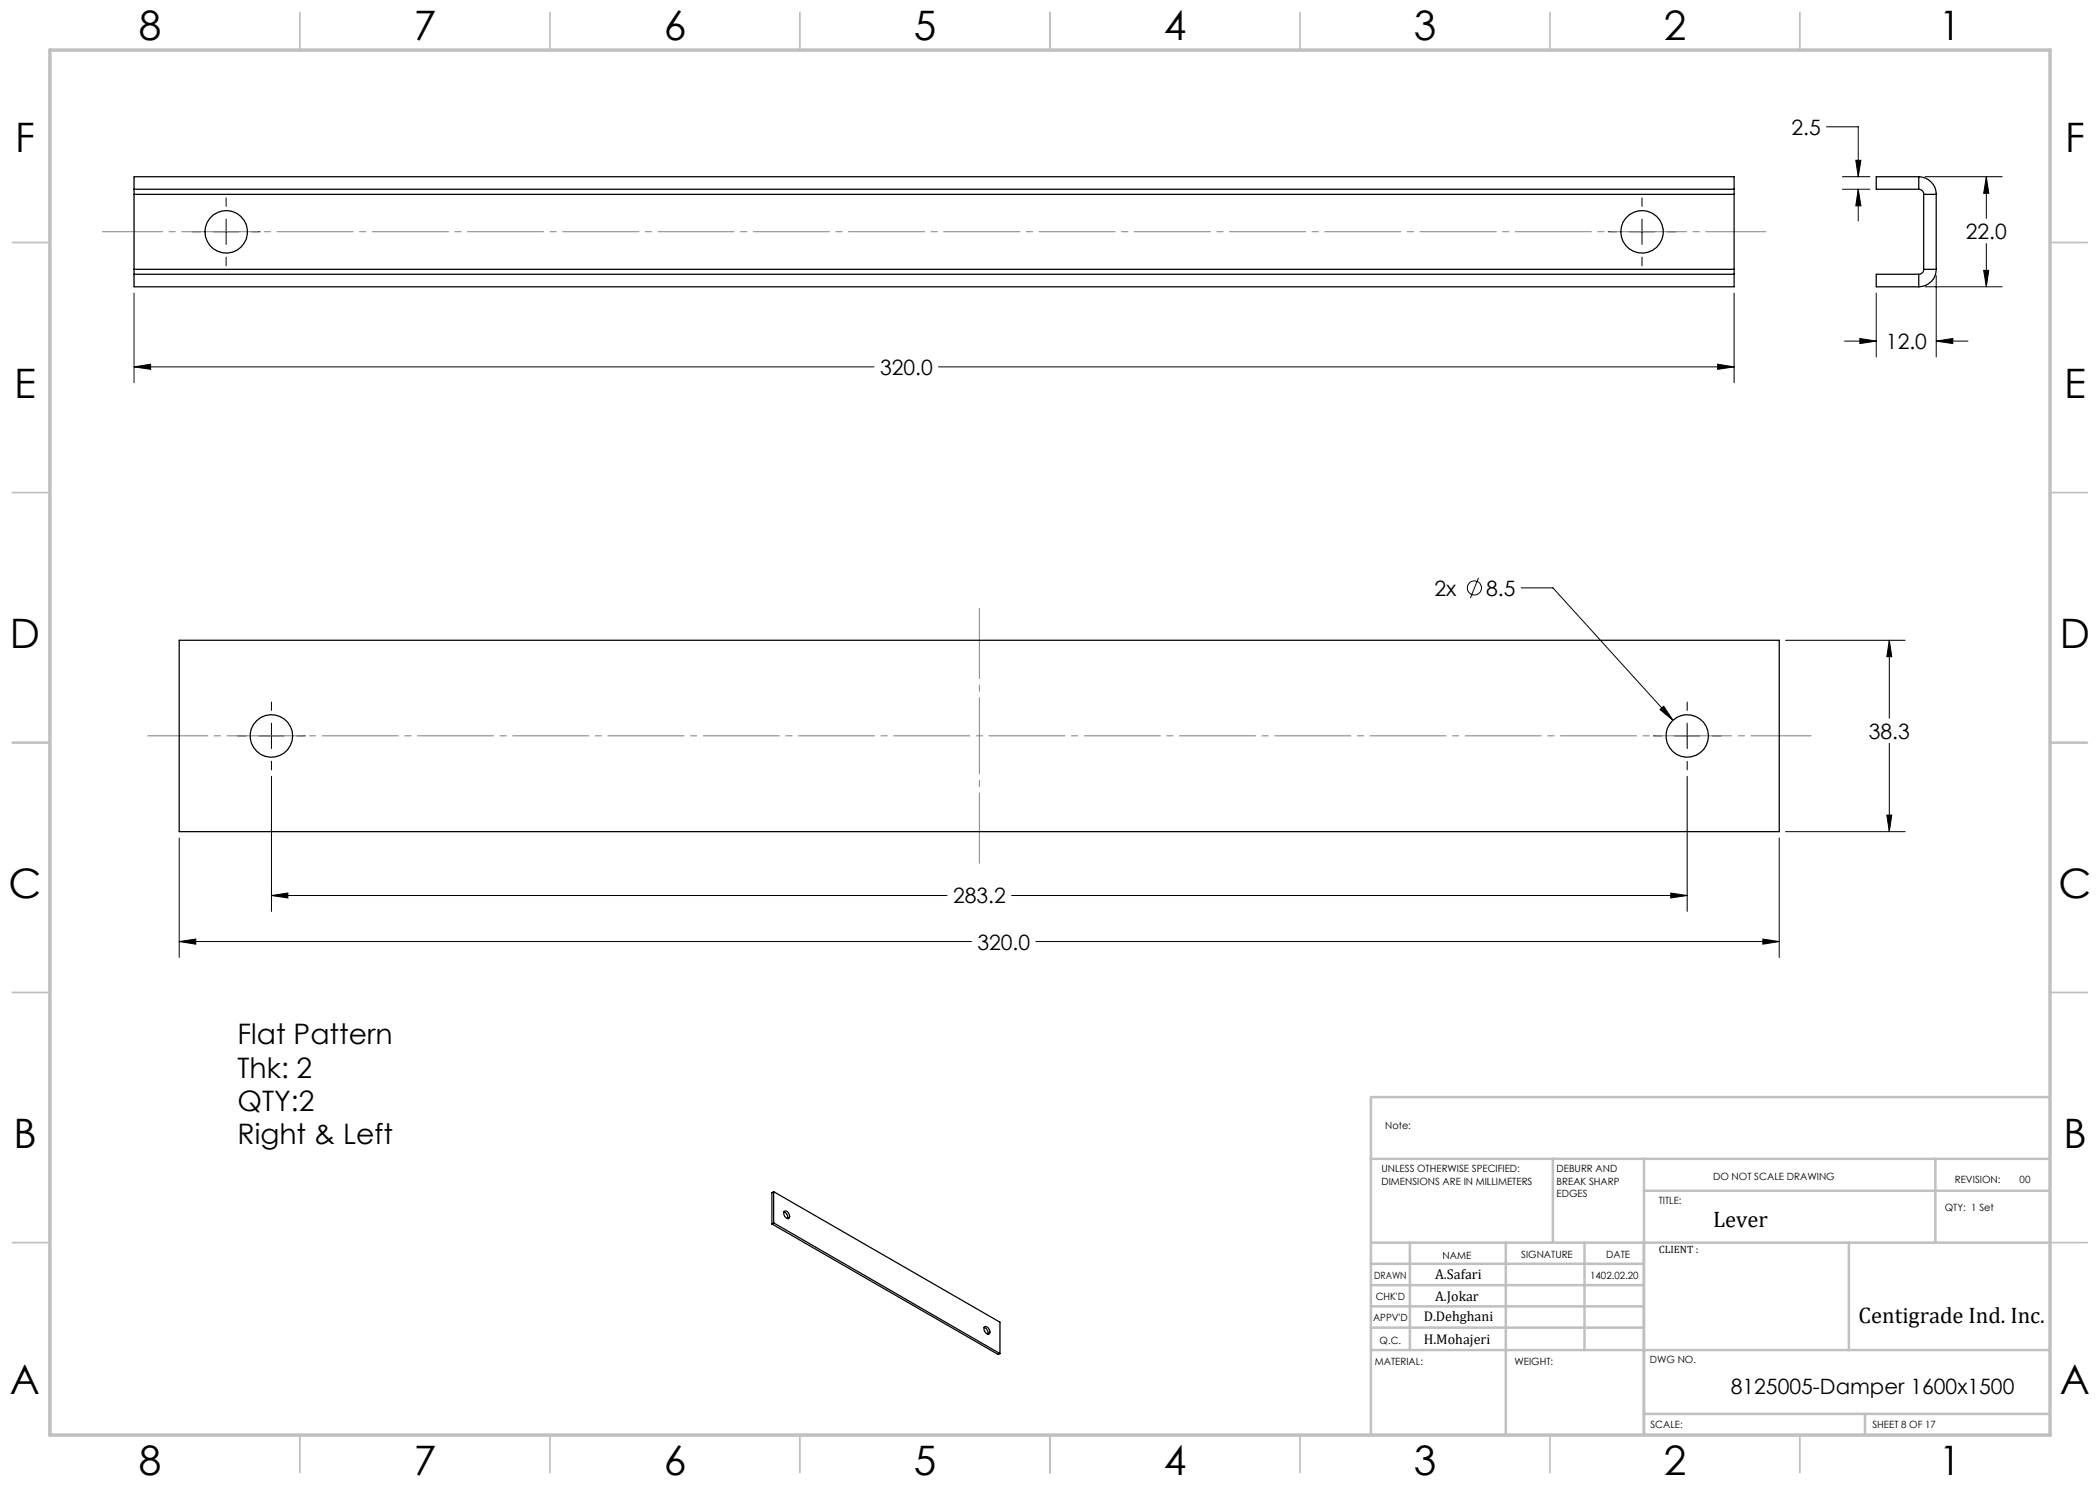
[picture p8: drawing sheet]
<svg xmlns="http://www.w3.org/2000/svg" width="420mm" height="297mm" viewBox="0 0 420 297" stroke-linecap="round" stroke-linejoin="round" font-family="sans-serif">
<g fill="none" stroke="#000" stroke-width=".2">
<path d="M45.2 39.6v1.7M328.4 39.6v1.7M365.3 25.4h6.4v9.9M368.5 35.3h5.5M368.5 37.8h5.5M371.2 32.1h1l-.5 3.2zM371.7 37.8l.5 3.4h-1zM371.7 37.8v6.4M385 35.3h15.4M397.3 35.3l.5 3.4h-1.1zM397.3 35.3v8.4M26.8 58.6v17.9"/>
<path d="M38.5 46.4h1.6M42.7 46.4h5.1M45.2 43.8v5.1M45.2 51.4v1.8M50.3 46.4h1.7M321.6 46.4h1.7M325.9 46.4h5M328.4 43.8v5.1M328.4 51.4v1.8M333.5 46.4h1.7M346.8 58.6v17.9M375.2 58.6v12.8"/>
<path d="M385 57.4h15.4M387.2 55.1v16.3M396.7 54.1h1.1l-.5 3.3zM397.3 48.7v8.7M26.8 73.4l3.3-.6v1.1zM26.8 73.4h148M187.7 73.4h159.1M343.5 72.8l3.3 .6-3.3 .5zM368.9 68.2h6.3M372 67.7l3.2 .5-3.2 .5zM387.2 68.2l3.4-.5v1zM387.2 68.2h6.4"/>
<path d="M295.7 115.6l-1.6 4M304.2 117.6h6.4l24 26.4M357.1 128.1h23.9M377.9 128.1l.5 3.2h-1zM377.9 128.1v15.5M47.5 147.2h1.7M51.8 147.2h5M54.3 140.4v1.7M54.3 144.6v5.1M54.3 152.3v1.7M54.3 155.3v27M59.4 147.2h1.7"/>
<path d="M330.7 147.2h1.7M332 141.9l.7-.7 1.9 2.8zM334.9 147.2h5.1M337.4 140.4v1.7M337.4 144.6v5.1M337.4 152.3v1.7M337.4 155.3v27M342.5 147.2h1.7M377.9 148.7v17.6M35.8 167.6v23.9M54.3 179.1l3.3-.5v1zM54.3 179.1h135.1"/>
<path d="M202.3 179.1h135.1M334.2 178.6l3.2 .5-3.2 .5zM355.8 167.6v23.9M357.1 166.3h23.9M377.4 163h1l-.5 3.3zM35.8 188.3l3.4-.5v1zM35.8 188.3h158.5M207.2 188.3h148.6M352.6 187.8l3.2 .5-3.2 .5z"/>
<circle cx="294.9" cy="117.6" r="1.41"/>
</g>
<path d="M20.5 46.3h332.7M362.2 147.2h-332.7" fill="none" stroke="#808080" stroke-width=".2" stroke-dasharray="15.2 1.3 1.3 1.3" stroke-dashoffset="3.2"/>
<path d="M195.9 121.7v51" fill="none" stroke="#808080" stroke-width=".2" stroke-dasharray="15.2 1.3 1.3 1.3" stroke-dashoffset="1.2"/>
<g fill="none" stroke="#c0c0c0" stroke-width=".35">
<path d="M60 2.5v7.5M110 2.5v7.5M160 2.5v7.5M210 2.5v7.5M260 2.5v7.5M310 2.5v7.5M360 2.5v7.5M2.5 48.5h7.5M410 48.5h7.5M2.5 98.5h7.5M410 98.5h7.5M2.5 148.5h7.5"/>
<path d="M410 148.5h7.5M2.5 198.5h7.5M410 198.5h7.5M2.5 248.5h7.5M410 248.5h7.5M60 287v7.5M110 287v7.5M160 287v7.5M210 287v7.5M260 287v7.5M310 287v7.5M360 287v7.5"/>
</g>
<g fill="none" stroke="#c0c0c0" stroke-width=".5">
<path d="M410 219.4h-135.8v67.4M274.2 231.8h135.8M310.6 231.8v16.7M328.8 231.8v55.2M328.8 238.2h81.2M387.1 231.8v16.7M274.2 248.5h135.8M274.2 257h54.6M274.2 252.8h54.6M282 248.5v21.5M301.2 248.5v38.3M316.9 248.5v21.5"/>
<path d="M369.8 248.5v21.5M274.2 265.5h54.6M274.2 261.3h54.6M274.2 270h135.8M328.8 282.8h81.2M373 282.8v4.2"/>
</g>
<path d="M10 10h400v277h-400z" fill="none" stroke="#c0c0c0" stroke-width=".7"/>
<path d="M26.8 73.4l3.3-.6v1.1zM343.5 72.8l3.3 .6-3.3 .5zM396.7 54.1h1.1l-.5 3.3zM397.3 35.3l.5 3.4h-1.1zM387.2 68.2l3.4-.5v1zM372 67.7l3.2 .5-3.2 .5zM371.2 32.1h1l-.5 3.2zM371.7 37.8l.5 3.4h-1zM352.6 187.8l3.2 .5-3.2 .5zM35.8 188.3l3.4-.5v1zM377.4 163h1l-.5 3.3zM377.9 128.1l.5 3.2h-1zM332 141.9l2.6 2.1-1.9-2.8zM334.2 178.6l3.2 .5-3.2 .5zM54.3 179.1l3.3-.5v1z" fill="#000"/>
<g fill="none" stroke="#000" stroke-width=".25">
<path d="M26.8 37.8v1.1M26.8 37.8v-2.5h320v2.5M26.8 38.9v15M26.8 37.8h320M26.8 38.9h320M346.8 37.8v1.1M346.8 38.9v15M383.8 37.8a1.02 1.02 0 0 1 .9 1.1M383.8 35.3a3.6 3.6 0 0 1 3.4 3.6M383.8 35.3h-8.6v2.5h8.6M383.8 35.3v2.5M384.7 38.9h2.5"/>
<path d="M384.7 38.9v15M387.2 38.9v15M26.8 53.9v1M26.8 54.9v2.5h320v-2.5M26.8 54.9h320M26.8 53.9h320M346.8 53.9v1M383.8 54.9h-8.6v2.5h8.6M383.8 54.9v2.5M384.7 53.9a.96 .96 0 0 1-.9 1M384.7 53.9h2.5M387.2 53.9a3.5 3.5 0 0 1-3.4 3.5"/>
<path d="M35.8 128.1h320v38.2h-320zM154.7 238.3l45.3 26.1v6.3M154.7 238.3v6.3M154.7 238.3l-.3 .2v6.3M154.4 244.8l45.2 26.1 .4-.2M154.7 244.6l-.3 .2M154.7 244.6l45.3 26.1M156.8 242.4a1.2 1.2 0 0 1 .8 1.3M156.8 242.3a.93 .93 0 0 1 1.1 1.3 .81 .81 0 0 1-1.2-.9zM196.8 265.5a1.2 1.2 0 0 1 .8 1.3M197 265.3a.95 .95 0 0 1 .8 .5 .95 .95 0 0 1-.1 1 1.01 1.01 0 0 1-.7-1.5z"/>
<circle cx="45.2" cy="46.4" r="4.3"/>
<circle cx="328.4" cy="46.4" r="4.2"/>
<circle cx="54.3" cy="147.2" r="4.3"/>
<circle cx="337.4" cy="147.2" r="4.3"/>
</g>
<g font-size="8.1">
<text x="27.8" y="8">8</text>
<text x="82.8" y="8">7</text>
<text x="132.8" y="8">6</text>
<text x="182.8" y="8">5</text>
<text x="232.8" y="8">4</text>
<text x="282.8" y="8">3</text>
<text x="332.8" y="8">2</text>
<text x="387.8" y="8">1</text>
<text x="3" y="30.4">F</text>
<text x="413" y="30.4">F</text>
<text x="2.8" y="79.6">E</text>
<text x="412.8" y="79.6">E</text>
<text x="2" y="129.6">D</text>
<text x="412" y="129.6">D</text>
<text x="1.7" y="179.6">C</text>
<text x="411.7" y="179.6">C</text>
<text x="2.7" y="229.6">B</text>
<text x="412.7" y="229.6">B</text>
<text x="2" y="278.9">A</text>
<text x="412" y="278.9">A</text>
<text x="27.8" y="295">8</text>
<text x="82.8" y="295">7</text>
<text x="132.8" y="295">6</text>
<text x="182.8" y="295">5</text>
<text x="232.8" y="295">4</text>
<text x="282.8" y="295">3</text>
<text x="332.8" y="295">2</text>
<text x="387.8" y="295">1</text>
</g>
<g font-size="5.6">
<text x="47.5" y="208.9">Flat Pattern</text>
<text x="47.5" y="215.5">Thk: 2</text>
<text x="47.5" y="222.2">QTY:2</text>
<text x="47.5" y="228.8">Right &amp; Left</text>
</g>
<g font-size="4.5">
<text x="342.6" y="245.3">Lever</text>
<text x="371.7" y="264.6">Centigrade Ind. Inc.</text>
</g>
<g font-size="4.2">
<text x="358.3" y="26.9">2.5</text>
<text x="393.2" y="47.8">22.0</text>
<text x="377.2" y="69.8">12.0</text>
<text x="176" y="74.9">320.0</text>
<text x="286.9" y="119.1">2x</text>
<text x="297.2" y="119.1">8.5</text>
<text x="373.8" y="147.7">38.3</text>
<text x="190.6" y="180.7">283.2</text>
<text x="195.5" y="189.9">320.0</text>
<text x="346.2" y="278.8">8125005-Damper 1600x1500</text>
</g>
<g font-size="2.8">
<text x="287" y="255.9">A.Safari</text>
<text x="287" y="260.1">A.Jokar</text>
<text x="284.7" y="264.2">D.Dehghani</text>
<text x="284.7" y="268.7">H.Mohajeri</text>
</g>
<text font-size="2.1" x="331.8" y="250.7">CLIENT :</text>
<g font-size="2">
<text x="277" y="225.8">Note:</text>
<text x="276.3" y="234.5">UNLESS OTHERWISE SPECIFIED:</text>
<text x="276.3" y="237">DIMENSIONS ARE IN MILLIMETERS</text>
<text x="311.3" y="234.5">DEBURR AND</text>
<text x="311.3" y="237">BREAK SHARP</text>
<text x="311.3" y="239.5">EDGES</text>
<text x="342.6" y="236">DO NOT SCALE DRAWING</text>
<text x="391" y="236.6">REVISION:</text>
<text x="403.9" y="236.6">00</text>
<text x="331.8" y="240.8">TITLE:</text>
<text x="389" y="242.2">QTY: 1 Set</text>
<text x="288.5" y="251.7">NAME</text>
<text x="304.2" y="251.7">SIGNATURE</text>
<text x="321.2" y="251.7">DATE</text>
<text x="274.8" y="255.9">DRAWN</text>
<text x="318" y="255.9">1402.02.20</text>
<text x="275.1" y="260.1">CHK'D</text>
<text x="274.6" y="264.2">APPV'D</text>
<text x="275.9" y="268.7">Q.C.</text>
<text x="275" y="273">MATERIAL:</text>
<text x="302.9" y="273">WEIGHT:</text>
<text x="330" y="272.5">DWG NO.</text>
<text x="330.1" y="285.6">SCALE:</text>
<text x="374.5" y="285.6">SHEET 8 OF 17</text>
</g>
</svg>
